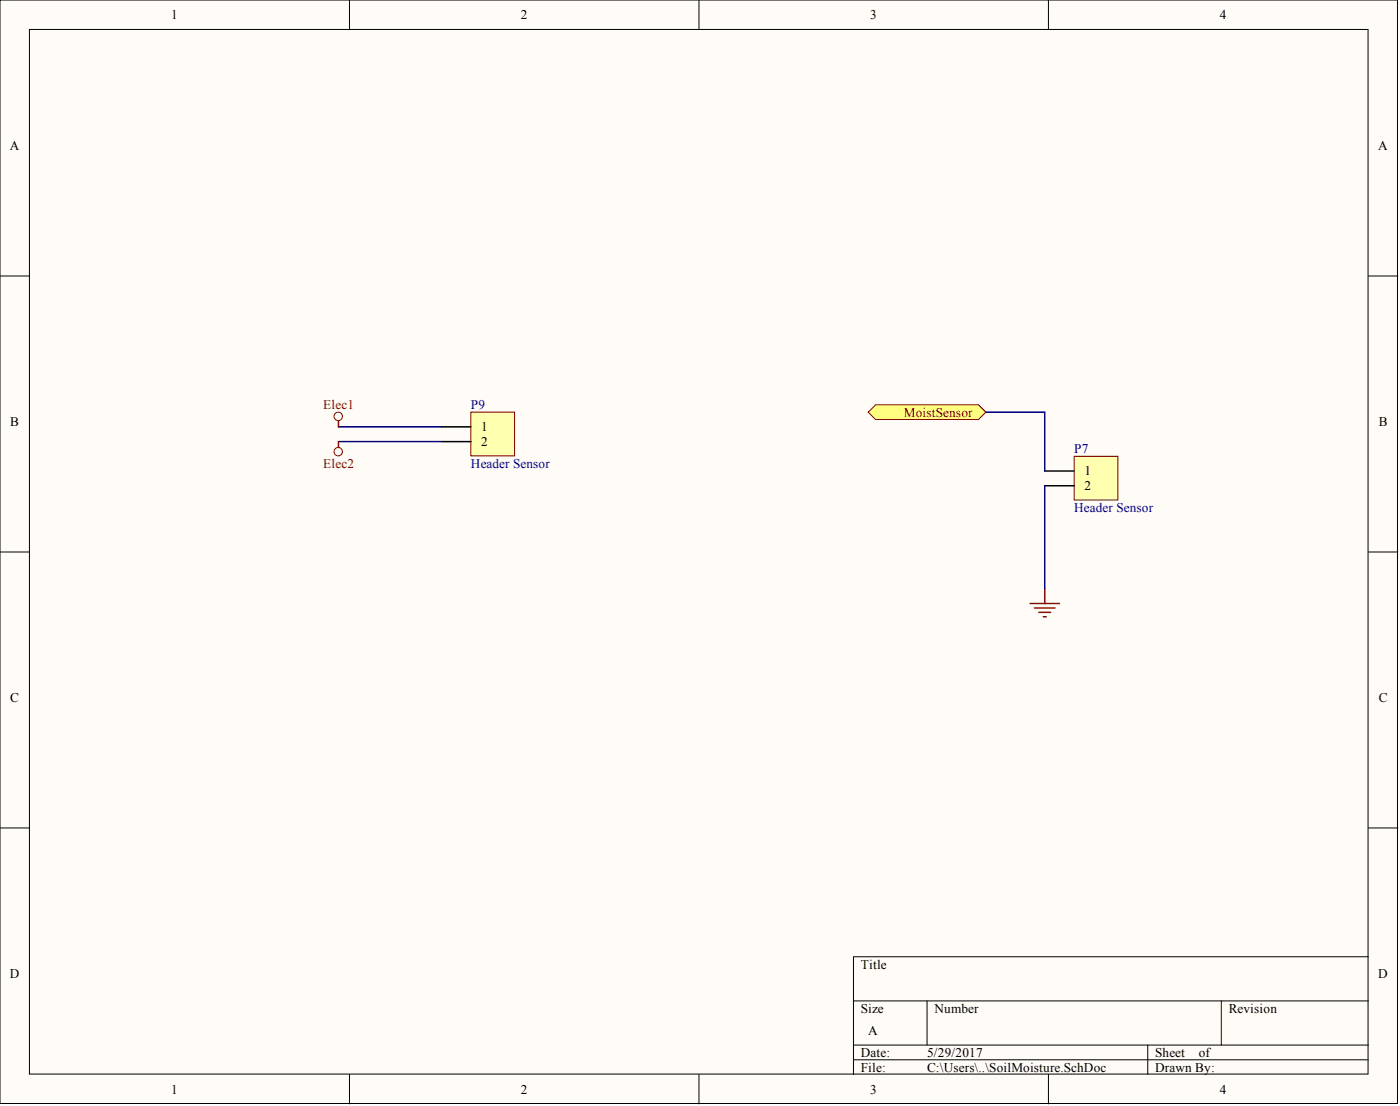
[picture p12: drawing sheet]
<svg xmlns="http://www.w3.org/2000/svg" width="241mm" height="190mm" viewBox="0 0 241 190" stroke-linecap="round" stroke-linejoin="round" font-family="sans-serif">
<g fill="#fffcf8" stroke="#000" stroke-width=".17">
<path d="M0 0h240.9v190.1h-240.9z"/>
<path d="M5.1 5.1h230.7v179.9h-230.7z"/>
</g>
<g fill="none" stroke="#000" stroke-width=".17">
<path d="M60.2 0v5.1M120.5 0v5.1M180.7 0v5.1M0 47.5h5.1M235.9 47.5h5M0 95.1h5.1M235.9 95.1h5M0 142.6h5.1M235.9 142.6h5M147.1 172.4h88.8M159.8 172.4v7.6M210.5 172.4v7.6"/>
<path d="M235.9 164.8h-88.8v20.3M60.2 185.1v5M120.5 185.1v5M147.1 180h88.8M147.1 182.5h88.8M180.7 185.1v5M197.8 180v5.1"/>
</g>
<path d="M177.5 103.9h5.1M178.3 104.7h3.5M179.1 105.5h2M179.8 106.2h.5M180.1 101.4v2.5" fill="none" stroke="#800000" stroke-width=".25"/>
<path d="M149.6 71l1.3-1.3h17.8l1.2 1.3-1.2 1.3h-17.8z" fill-rule="evenodd" fill="#ffff80" stroke="#800000" stroke-width=".17"/>
<path d="M185.1 78.6h7.6v7.5h-7.6z" fill="#ffffb0" stroke="#800000" stroke-width=".17"/>
<path d="M180.1 81.1h5M180.1 83.7h5" fill="none" stroke="#000" stroke-width=".25"/>
<path d="M169.9 71h10.2v10.1M180.1 83.7v17.7" fill="none" stroke="#000080" stroke-width=".25"/>
<path d="M81.2 71h7.5v7.5h-7.5z" fill="#ffffb0" stroke="#800000" stroke-width=".17"/>
<path d="M76.1 73.5h5.1M76.1 76.1h5.1" fill="none" stroke="#000" stroke-width=".25"/>
<path d="M58.3 73.5h17.8M58.3 76.1h17.8" fill="none" stroke="#000080" stroke-width=".25"/>
<g fill="none" stroke="#800000" stroke-width=".17">
<circle cx="58.3" cy="71.7" r=".72"/>
<circle cx="58.3" cy="77.8" r=".72"/>
</g>
<path d="M58.3 72.5v1M58.3 76.1v1" fill="none" stroke="#800000" stroke-width=".25"/>
<g font-size="2.3">
<text x="29.5" y="3.3">1</text>
<text x="89.8" y="3.3">2</text>
<text x="150" y="3.3">3</text>
<text x="210.3" y="3.3">4</text>
<text x="1.7" y="25.8">A</text>
<text x="237.6" y="25.8">A</text>
<text x="1.8" y="73.4">B</text>
<text x="82.9" y="74.3">1</text>
<text x="82.9" y="76.8">2</text>
<text x="237.6" y="73.4">B</text>
<text x="186.9" y="81.9">1</text>
<text x="186.9" y="84.4">2</text>
<text x="1.8" y="120.9">C</text>
<text x="237.6" y="120.9">C</text>
<text x="148.4" y="166.8">Title</text>
<text x="1.7" y="168.4">D</text>
<text x="237.6" y="168.4">D</text>
<text x="148.4" y="174.4">Size</text>
<text x="149.6" y="178.2">A</text>
<text x="161.1" y="174.4">Number</text>
<text x="211.8" y="174.4">Revision</text>
<text x="148.4" y="182">Date:</text>
<text x="148.4" y="184.6">File:</text>
<text x="159.8" y="182">5/29/2017</text>
<text x="159.8" y="184.6">C:\Users\..\SoilMoisture.SchDoc</text>
<text x="199.1" y="182">Sheet</text>
<text x="199.1" y="184.6">Drawn By:</text>
<text x="206.6" y="182">of</text>
<text x="29.5" y="188.4">1</text>
<text x="89.8" y="188.4">2</text>
<text x="150" y="188.4">3</text>
<text x="210.3" y="188.4">4</text>
</g>
<g font-size="2.3" fill="#800000">
<text x="55.7" y="70.5">Elec1</text>
<text x="155.8" y="71.8">MoistSensor</text>
<text x="55.7" y="80.6">Elec2</text>
</g>
<g font-size="2.3" fill="#000080">
<text x="81.2" y="70.5">P9</text>
<text x="81.2" y="80.6">Header Sensor</text>
<text x="185.1" y="78.1">P7</text>
<text x="185.1" y="88.2">Header Sensor</text>
</g>
</svg>
